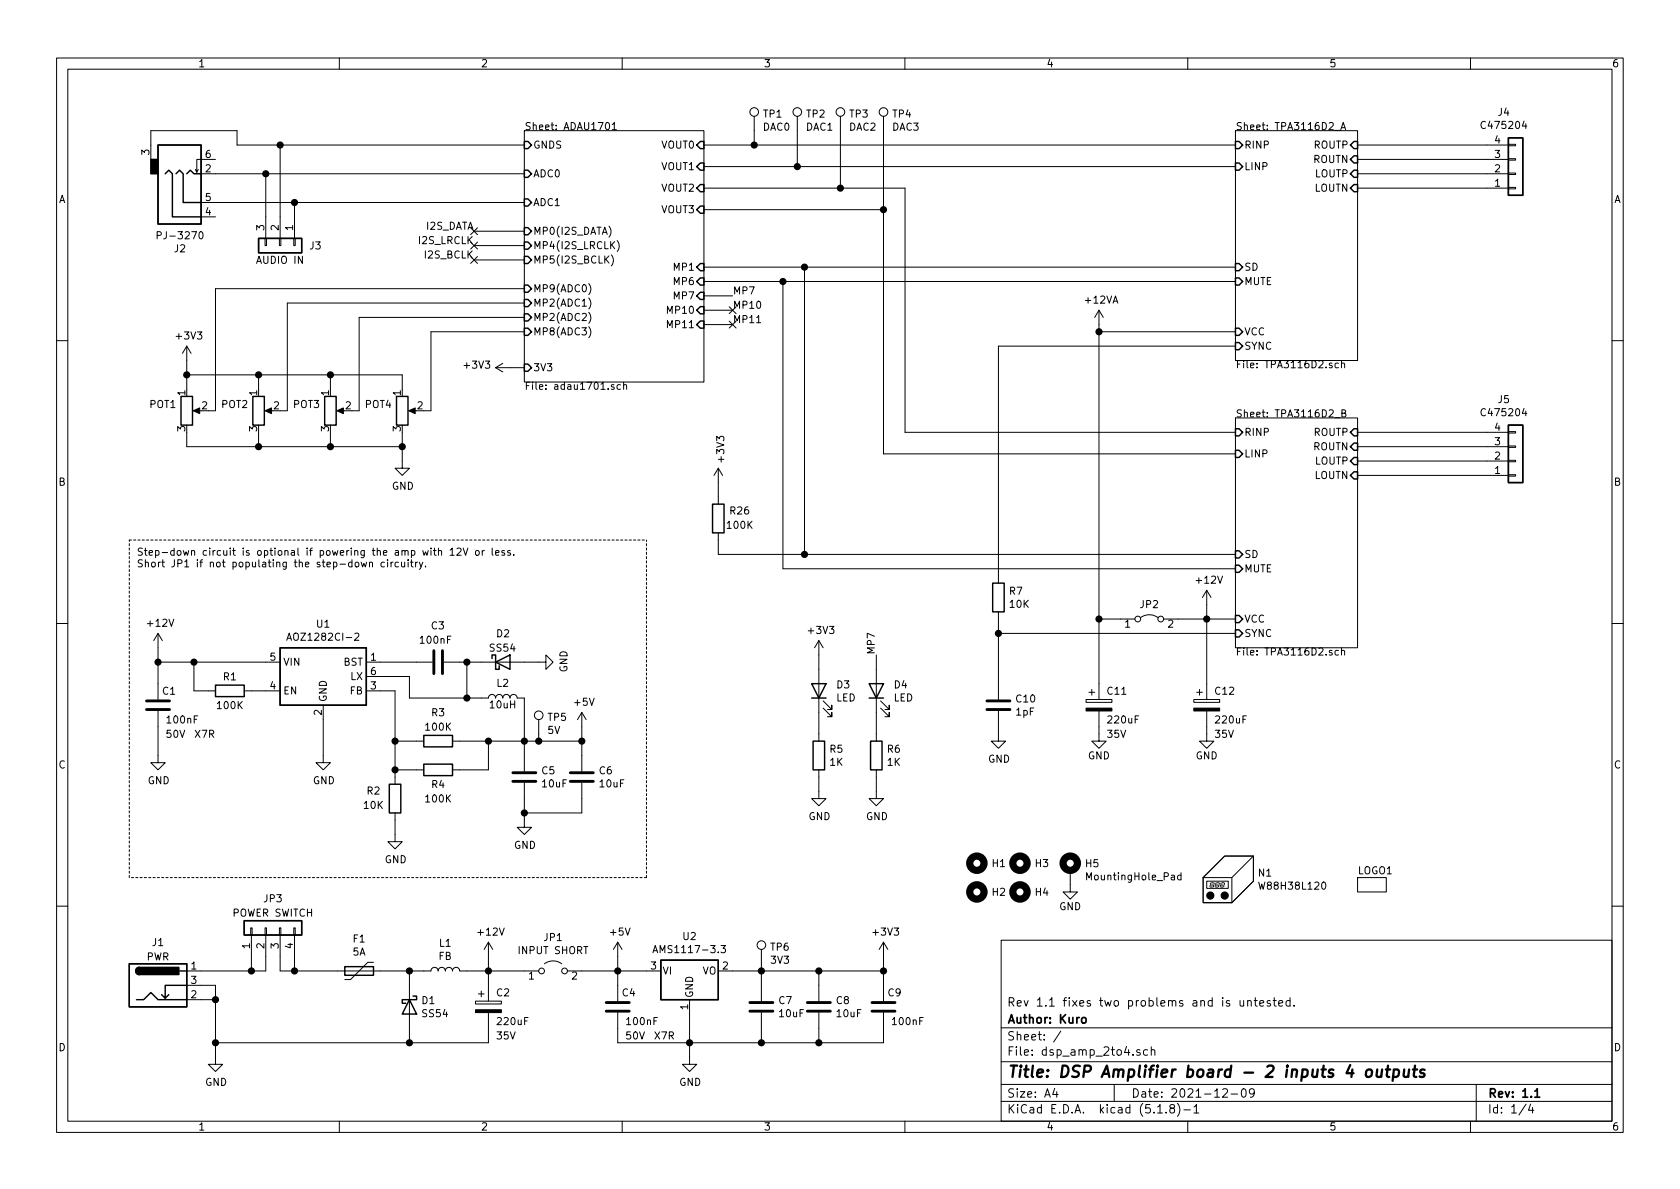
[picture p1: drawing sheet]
EESchema Schematic File Version 4
EELAYER 30 0
EELAYER END
$Descr A4 11693 8268
encoding utf-8
Sheet 1 4
Title "DSP Amplifier board - 2 inputs 4 outputs"
Date "2021-12-09"
Rev "1.1"
Comp "Author: Kuro"
Comment1 "Rev 1.1 fixes two problems and is untested."
Comment2 ""
Comment3 ""
Comment4 ""
$EndDescr
$Comp
L Device:Polyfuse F1
U 1 1
P 2500 6750
F 0 "F1" V 2275 6750 50  0000 C CNN
F 1 "5A" V 2366 6750 50  0000 C CNN
F 2 "Fuse:Fuse_1206_3216Metric" H 2550 6550 50  0001 L CNN
F 3 "~" H 2500 6750 50  0001 C CNN
F 4 "C99541" H 2500 6750 50  0001 C CNN "LCSC Part Number"
	1    2500 6750
	0    1    1    0   
$EndComp
$Comp
L Diode:1N5819 D1
U 1 1
P 2850 7000
F 0 "D1" V 2804 7080 50  0000 L CNN
F 1 "SS54" V 2895 7080 50  0000 L CNN
F 2 "Diode_SMD:D_SMA" H 2850 6825 50  0001 C CNN
F 3 "http://www.vishay.com/docs/88525/1n5817.pdf" H 2850 7000 50  0001 C CNN
F 4 "C908681" H 2850 7000 50  0001 C CNN "LCSC Part Number"
	1    2850 7000
	0    1    1    0   
$EndComp
Wire Wire Line
	2650 6750 2850 6750
Wire Wire Line
	2850 6750 2850 6850
$Comp
L power:GND #PWR04
U 1 1
P 1500 7350
F 0 "#PWR04" H 1500 7100 50  0001 C CNN
F 1 "GND" H 1505 7177 50  0000 C CNN
F 2 "" H 1500 7350 50  0001 C CNN
F 3 "" H 1500 7350 50  0001 C CNN
	1    1500 7350
	1    0    0    -1  
$EndComp
Wire Wire Line
	1500 7350 1500 7250
Wire Wire Line
	1400 6950 1500 6950
Wire Wire Line
	1500 7250 2850 7250
Wire Wire Line
	2850 7250 2850 7150
Connection ~ 1500 7250
Connection ~ 2850 6750
$Comp
L Device:L L1
U 1 1
P 3100 6750
F 0 "L1" V 3290 6750 50  0000 C CNN
F 1 "FB" V 3199 6750 50  0000 C CNN
F 2 "Inductor_SMD:L_0805_2012Metric" H 3100 6750 50  0001 C CNN
F 3 "~" H 3100 6750 50  0001 C CNN
F 4 "C304323" H 3100 6750 50  0001 C CNN "LCSC Part Number"
	1    3100 6750
	0    -1   -1   0   
$EndComp
Wire Wire Line
	2950 6750 2850 6750
$Comp
L Regulator_Linear:AMS1117-3.3 U2
U 1 1
P 4800 6750
F 0 "U2" H 4800 6992 50  0000 C CNN
F 1 "AMS1117-3.3" H 4800 6901 50  0000 C CNN
F 2 "Package_TO_SOT_SMD:SOT-223-3_TabPin2" H 4800 6950 50  0001 C CNN
F 3 "http://www.advanced-monolithic.com/pdf/ds1117.pdf" H 4900 6500 50  0001 C CNN
F 4 "C347222" H 4800 6750 50  0001 C CNN "LCSC Part Number"
	1    4800 6750
	1    0    0    -1  
$EndComp
Wire Wire Line
	4500 6750 4300 6750
Wire Wire Line
	4300 6850 4300 6750
$Comp
L power:GND #PWR014
U 1 1
P 4800 7350
F 0 "#PWR014" H 4800 7100 50  0001 C CNN
F 1 "GND" H 4805 7177 50  0000 C CNN
F 2 "" H 4800 7350 50  0001 C CNN
F 3 "" H 4800 7350 50  0001 C CNN
	1    4800 7350
	1    0    0    -1  
$EndComp
Wire Wire Line
	4300 7150 4300 7250
Wire Wire Line
	4300 7250 4800 7250
Wire Wire Line
	6150 7250 6150 7150
Wire Wire Line
	4800 7050 4800 7250
Connection ~ 4800 7250
Wire Wire Line
	4800 7350 4800 7250
Wire Wire Line
	6150 6750 6150 6850
$Comp
L power:+3V3 #PWR015
U 1 1
P 6150 6650
F 0 "#PWR015" H 6150 6500 50  0001 C CNN
F 1 "+3V3" H 6165 6823 50  0000 C CNN
F 2 "" H 6150 6650 50  0001 C CNN
F 3 "" H 6150 6650 50  0001 C CNN
	1    6150 6650
	1    0    0    -1  
$EndComp
Wire Wire Line
	6150 6650 6150 6750
Connection ~ 6150 6750
$Sheet
S 3650 900  1250 1750
U 6100CE7F
F0 "ADAU1701" 50
F1 "adau1701.sch" 50
F2 "ADC0" I L 3650 1200 50 
F3 "ADC1" I L 3650 1400 50 
F4 "VOUT0" I R 4900 1000 50 
F5 "VOUT1" I R 4900 1150 50 
F6 "VOUT2" I R 4900 1300 50 
F7 "VOUT3" I R 4900 1450 50 
F8 "3V3" I L 3650 2550 50 
F9 "MP0(I2S_DATA)" I L 3650 1600 50 
F10 "MP1" I R 4900 1850 50 
F11 "MP2(ADC1)" I L 3650 2100 50 
F12 "MP2(ADC2)" I L 3650 2200 50 
F13 "MP8(ADC3)" I L 3650 2300 50 
F14 "MP9(ADC0)" I L 3650 2000 50 
F15 "MP4(I2S_LRCLK)" I L 3650 1700 50 
F16 "MP5(I2S_BCLK)" I L 3650 1800 50 
F17 "MP6" I R 4900 1950 50 
F18 "MP7" I R 4900 2050 50 
F19 "MP10" I R 4900 2150 50 
F20 "MP11" I R 4900 2250 50 
F21 "GNDS" I L 3650 1000 50 
$EndSheet
Wire Wire Line
	1500 1200 1850 1200
$Comp
L power:+3V3 #PWR09
U 1 1
P 3550 2550
F 0 "#PWR09" H 3550 2400 50  0001 C CNN
F 1 "+3V3" V 3565 2678 50  0000 L CNN
F 2 "" H 3550 2550 50  0001 C CNN
F 3 "" H 3550 2550 50  0001 C CNN
	1    3550 2550
	0    -1   -1   0   
$EndComp
Wire Wire Line
	3550 2550 3650 2550
$Comp
L Device:R_POT POT1
U 1 1
P 1300 2850
F 0 "POT1" H 1231 2896 50  0000 R CNN
F 1 "JST XH-B3B" H 1231 2805 50  0001 R CNN
F 2 "Connector_JST:JST_XH_B3B-XH-A_1x03_P2.50mm_Vertical" H 1300 2850 50  0001 C CNN
F 3 "~" H 1300 2850 50  0001 C CNN
F 4 "C2316" H 1300 2850 50  0001 C CNN "LCSC Part Number"
	1    1300 2850
	1    0    0    -1  
$EndComp
$Comp
L Device:R_POT POT2
U 1 1
P 1800 2850
F 0 "POT2" H 1731 2896 50  0000 R CNN
F 1 "JST XH-B3B" H 1731 2805 50  0001 R CNN
F 2 "Connector_JST:JST_XH_B3B-XH-A_1x03_P2.50mm_Vertical" H 1800 2850 50  0001 C CNN
F 3 "~" H 1800 2850 50  0001 C CNN
F 4 "C2316" H 1800 2850 50  0001 C CNN "LCSC Part Number"
	1    1800 2850
	1    0    0    -1  
$EndComp
$Comp
L Device:R_POT POT4
U 1 1
P 2800 2850
F 0 "POT4" H 2731 2896 50  0000 R CNN
F 1 "JST XH-B3B" H 2731 2805 50  0001 R CNN
F 2 "Connector_JST:JST_XH_B3B-XH-A_1x03_P2.50mm_Vertical" H 2800 2850 50  0001 C CNN
F 3 "~" H 2800 2850 50  0001 C CNN
F 4 "C2316" H 2800 2850 50  0001 C CNN "LCSC Part Number"
	1    2800 2850
	1    0    0    -1  
$EndComp
Wire Wire Line
	2950 2850 3000 2850
Wire Wire Line
	3000 2850 3000 2300
Wire Wire Line
	3000 2300 3650 2300
Wire Wire Line
	3650 2200 2500 2200
Wire Wire Line
	2500 2200 2500 2850
Wire Wire Line
	2500 2850 2450 2850
Wire Wire Line
	3650 2100 2000 2100
Wire Wire Line
	2000 2100 2000 2850
Wire Wire Line
	2000 2850 1950 2850
Wire Wire Line
	3650 2000 1500 2000
Wire Wire Line
	1500 2000 1500 2850
Wire Wire Line
	1500 2850 1450 2850
$Comp
L power:+3V3 #PWR03
U 1 1
P 1300 2500
F 0 "#PWR03" H 1300 2350 50  0001 C CNN
F 1 "+3V3" H 1315 2673 50  0000 C CNN
F 2 "" H 1300 2500 50  0001 C CNN
F 3 "" H 1300 2500 50  0001 C CNN
	1    1300 2500
	1    0    0    -1  
$EndComp
Wire Wire Line
	1300 2500 1300 2600
Wire Wire Line
	1300 2600 1800 2600
Wire Wire Line
	2800 2600 2800 2700
Connection ~ 1300 2600
Wire Wire Line
	1300 2600 1300 2700
Wire Wire Line
	1800 2700 1800 2600
Connection ~ 1800 2600
Wire Wire Line
	1800 2600 2300 2600
Wire Wire Line
	2300 2700 2300 2600
Connection ~ 2300 2600
Wire Wire Line
	2300 2600 2800 2600
$Comp
L power:GND #PWR08
U 1 1
P 2800 3200
F 0 "#PWR08" H 2800 2950 50  0001 C CNN
F 1 "GND" H 2805 3027 50  0000 C CNN
F 2 "" H 2800 3200 50  0001 C CNN
F 3 "" H 2800 3200 50  0001 C CNN
	1    2800 3200
	1    0    0    -1  
$EndComp
Wire Wire Line
	1300 3000 1300 3100
Wire Wire Line
	1300 3100 1800 3100
Wire Wire Line
	2800 3100 2800 3000
Wire Wire Line
	2800 3200 2800 3100
Connection ~ 2800 3100
Wire Wire Line
	1800 3000 1800 3100
Connection ~ 1800 3100
Wire Wire Line
	1800 3100 2300 3100
Wire Wire Line
	2300 3000 2300 3100
Connection ~ 2300 3100
Wire Wire Line
	2300 3100 2800 3100
$Sheet
S 8600 900  850  1600
U 616F94D3
F0 "TPA3116D2_A" 50
F1 "TPA3116D2.sch" 50
F2 "SYNC" I L 8600 2400 50 
F3 "MUTE" I L 8600 1950 50 
F4 "SD" I L 8600 1850 50 
F5 "VCC" I L 8600 2300 50 
F6 "ROUTP" I R 9450 1000 50 
F7 "ROUTN" I R 9450 1100 50 
F8 "LOUTP" I R 9450 1200 50 
F9 "LOUTN" I R 9450 1300 50 
F10 "RINP" I L 8600 1000 50 
F11 "LINP" I L 8600 1150 50 
$EndSheet
$Sheet
S 8600 2900 850  1600
U 61A313C9
F0 "TPA3116D2_B" 50
F1 "TPA3116D2.sch" 50
F2 "SYNC" I L 8600 4400 50 
F3 "MUTE" I L 8600 3950 50 
F4 "SD" I L 8600 3850 50 
F5 "VCC" I L 8600 4300 50 
F6 "ROUTP" I R 9450 3000 50 
F7 "ROUTN" I R 9450 3100 50 
F8 "LOUTP" I R 9450 3200 50 
F9 "LOUTN" I R 9450 3300 50 
F10 "RINP" I L 8600 3000 50 
F11 "LINP" I L 8600 3150 50 
$EndSheet
Wire Wire Line
	4900 1300 5850 1300
Wire Wire Line
	6300 1300 6300 3000
Wire Wire Line
	6300 3000 8600 3000
Wire Wire Line
	4900 1450 6150 1450
Wire Wire Line
	6150 1450 6150 3150
Wire Wire Line
	6150 3150 8600 3150
Wire Wire Line
	8600 2400 6950 2400
Wire Wire Line
	6950 4400 8600 4400
$Comp
L Device:R R7
U 1 1
P 6950 4150
F 0 "R7" H 7020 4196 50  0000 L CNN
F 1 "10K" H 7020 4105 50  0000 L CNN
F 2 "Resistor_SMD:R_0603_1608Metric" V 6880 4150 50  0001 C CNN
F 3 "~" H 6950 4150 50  0001 C CNN
F 4 "C98220" H 6950 4150 50  0001 C CNN "LCSC Part Number"
	1    6950 4150
	1    0    0    -1  
$EndComp
Wire Wire Line
	6950 4300 6950 4400
Wire Wire Line
	6950 4000 6950 2400
$Comp
L Device:C C10
U 1 1
P 6950 4900
F 0 "C10" H 7065 4946 50  0000 L CNN
F 1 "1pF" H 7065 4855 50  0000 L CNN
F 2 "Capacitor_SMD:C_0603_1608Metric" H 6988 4750 50  0001 C CNN
F 3 "~" H 6950 4900 50  0001 C CNN
F 4 "1" H 6950 4900 50  0001 C CNN "DNP"
	1    6950 4900
	1    0    0    -1  
$EndComp
Wire Wire Line
	6950 4400 6950 4750
Connection ~ 6950 4400
$Comp
L power:GND #PWR019
U 1 1
P 6950 5100
F 0 "#PWR019" H 6950 4850 50  0001 C CNN
F 1 "GND" H 6955 4927 50  0000 C CNN
F 2 "" H 6950 5100 50  0001 C CNN
F 3 "" H 6950 5100 50  0001 C CNN
	1    6950 5100
	1    0    0    -1  
$EndComp
Wire Wire Line
	6950 5100 6950 5050
$Comp
L power:+12V #PWR023
U 1 1
P 8400 4200
F 0 "#PWR023" H 8400 4050 50  0001 C CNN
F 1 "+12V" H 8415 4373 50  0000 C CNN
F 2 "" H 8400 4200 50  0001 C CNN
F 3 "" H 8400 4200 50  0001 C CNN
	1    8400 4200
	1    0    0    -1  
$EndComp
Wire Wire Line
	4900 1850 5600 1850
Wire Wire Line
	4900 1950 5450 1950
Wire Wire Line
	8600 3850 5600 3850
Wire Wire Line
	5600 3850 5600 1850
Connection ~ 5600 1850
Wire Wire Line
	5600 1850 8600 1850
Wire Wire Line
	5450 1950 5450 3950
Wire Wire Line
	5450 3950 8600 3950
Connection ~ 5450 1950
Wire Wire Line
	5450 1950 8600 1950
Text Label 3300 1600 2    50   ~ 0
I2S_DATA
Text Label 3300 1700 2    50   ~ 0
I2S_LRCLK
Text Label 3300 1800 2    50   ~ 0
I2S_BCLK
Wire Wire Line
	3300 1600 3650 1600
Wire Wire Line
	3300 1700 3650 1700
Wire Wire Line
	3300 1800 3650 1800
Text Label 5100 2150 0    50   ~ 0
MP10
Text Label 5100 2050 0    50   ~ 0
MP7
Text Label 5100 2250 0    50   ~ 0
MP11
Wire Wire Line
	4900 2250 5100 2250
Wire Wire Line
	4900 2150 5100 2150
Wire Wire Line
	4900 2050 5100 2050
$Comp
L Device:LED D3
U 1 1
P 5700 4800
F 0 "D3" V 5739 4682 50  0000 R CNN
F 1 "LED" V 5648 4682 50  0000 R CNN
F 2 "LED_THT:LED_D3.0mm" H 5700 4800 50  0001 C CNN
F 3 "~" H 5700 4800 50  0001 C CNN
F 4 "C710207" H 5700 4800 50  0001 C CNN "LCSC Part Number"
	1    5700 4800
	0    -1   -1   0   
$EndComp
$Comp
L Device:R R5
U 1 1
P 5700 5250
F 0 "R5" H 5770 5296 50  0000 L CNN
F 1 "1K" H 5770 5205 50  0000 L CNN
F 2 "Resistor_SMD:R_0603_1608Metric" V 5630 5250 50  0001 C CNN
F 3 "~" H 5700 5250 50  0001 C CNN
F 4 "C22548" H 5700 5250 50  0001 C CNN "LCSC Part Number"
	1    5700 5250
	1    0    0    -1  
$EndComp
Wire Wire Line
	5700 4950 5700 5100
$Comp
L power:GND #PWR017
U 1 1
P 5700 5500
F 0 "#PWR017" H 5700 5250 50  0001 C CNN
F 1 "GND" H 5705 5327 50  0000 C CNN
F 2 "" H 5700 5500 50  0001 C CNN
F 3 "" H 5700 5500 50  0001 C CNN
	1    5700 5500
	1    0    0    -1  
$EndComp
Wire Wire Line
	5700 5500 5700 5400
$Comp
L Device:LED D4
U 1 1
P 6100 4800
F 0 "D4" V 6139 4682 50  0000 R CNN
F 1 "LED" V 6048 4682 50  0000 R CNN
F 2 "LED_THT:LED_D3.0mm" H 6100 4800 50  0001 C CNN
F 3 "~" H 6100 4800 50  0001 C CNN
F 4 "C710207" H 6100 4800 50  0001 C CNN "LCSC Part Number"
	1    6100 4800
	0    -1   -1   0   
$EndComp
$Comp
L Device:R R6
U 1 1
P 6100 5250
F 0 "R6" H 6170 5296 50  0000 L CNN
F 1 "1K" H 6170 5205 50  0000 L CNN
F 2 "Resistor_SMD:R_0603_1608Metric" V 6030 5250 50  0001 C CNN
F 3 "~" H 6100 5250 50  0001 C CNN
F 4 "C22548" H 6100 5250 50  0001 C CNN "LCSC Part Number"
	1    6100 5250
	1    0    0    -1  
$EndComp
Wire Wire Line
	6100 4950 6100 5100
$Comp
L power:GND #PWR018
U 1 1
P 6100 5500
F 0 "#PWR018" H 6100 5250 50  0001 C CNN
F 1 "GND" H 6105 5327 50  0000 C CNN
F 2 "" H 6100 5500 50  0001 C CNN
F 3 "" H 6100 5500 50  0001 C CNN
	1    6100 5500
	1    0    0    -1  
$EndComp
Wire Wire Line
	6100 5500 6100 5400
$Comp
L power:+3V3 #PWR016
U 1 1
P 5700 4550
F 0 "#PWR016" H 5700 4400 50  0001 C CNN
F 1 "+3V3" H 5715 4723 50  0000 C CNN
F 2 "" H 5700 4550 50  0001 C CNN
F 3 "" H 5700 4550 50  0001 C CNN
	1    5700 4550
	1    0    0    -1  
$EndComp
Wire Wire Line
	5700 4550 5700 4650
Text Label 6100 4550 1    50   ~ 0
MP7
Wire Wire Line
	6100 4550 6100 4650
$Comp
L Mechanical:MountingHole H1
U 1 1
P 6800 6000
F 0 "H1" H 6900 6000 50  0000 L CNN
F 1 "MountingHole" H 6900 5955 50  0001 L CNN
F 2 "MountingHole:MountingHole_3.2mm_M3" H 6800 6000 50  0001 C CNN
F 3 "~" H 6800 6000 50  0001 C CNN
F 4 "1" H 6800 6000 50  0001 C CNN "DNP"
	1    6800 6000
	1    0    0    -1  
$EndComp
$Comp
L Mechanical:MountingHole H2
U 1 1
P 6800 6200
F 0 "H2" H 6900 6200 50  0000 L CNN
F 1 "MountingHole" H 6900 6155 50  0001 L CNN
F 2 "MountingHole:MountingHole_3.2mm_M3" H 6800 6200 50  0001 C CNN
F 3 "~" H 6800 6200 50  0001 C CNN
F 4 "1" H 6800 6200 50  0001 C CNN "DNP"
	1    6800 6200
	1    0    0    -1  
$EndComp
$Comp
L Mechanical:MountingHole H3
U 1 1
P 7100 6000
F 0 "H3" H 7200 6000 50  0000 L CNN
F 1 "MountingHole" H 7200 5955 50  0001 L CNN
F 2 "MountingHole:MountingHole_3.2mm_M3" H 7100 6000 50  0001 C CNN
F 3 "~" H 7100 6000 50  0001 C CNN
F 4 "1" H 7100 6000 50  0001 C CNN "DNP"
	1    7100 6000
	1    0    0    -1  
$EndComp
$Comp
L Mechanical:MountingHole H4
U 1 1
P 7100 6200
F 0 "H4" H 7200 6200 50  0000 L CNN
F 1 "MountingHole" H 7200 6155 50  0001 L CNN
F 2 "MountingHole:MountingHole_3.2mm_M3" H 7100 6200 50  0001 C CNN
F 3 "~" H 7100 6200 50  0001 C CNN
F 4 "1" H 7100 6200 50  0001 C CNN "DNP"
	1    7100 6200
	1    0    0    -1  
$EndComp
$Comp
L Device:CP C?
U 1 1
P 7650 4900
AR Path="/616F94D3/61EEACCA" Ref="C?"  Part="1" 
AR Path="/61A313C9/61EEACCA" Ref="C?"  Part="1" 
AR Path="/61EEACCA" Ref="C11"  Part="1" 
F 0 "C11" H 7700 5000 50  0000 L CNN
F 1 "220uF" H 7700 4800 50  0000 L CNN
F 2 "Capacitor_THT:CP_Radial_D8.0mm_P3.50mm" H 7688 4750 50  0001 C CNN
F 3 "" H 7650 4900 50  0001 C CNN
F 4 "UPW1V221MPD6" H 7700 4700 50  0001 L CNN "Model"
F 5 "35V" H 7700 4700 50  0000 L CNN "Voltage"
F 6 "C433284" H 7650 4900 50  0001 C CNN "LCSC Part Number"
	1    7650 4900
	1    0    0    -1  
$EndComp
$Comp
L power:GND #PWR?
U 1 1
P 7650 5100
AR Path="/616F94D3/61EEACD0" Ref="#PWR?"  Part="1" 
AR Path="/61A313C9/61EEACD0" Ref="#PWR?"  Part="1" 
AR Path="/61EEACD0" Ref="#PWR022"  Part="1" 
F 0 "#PWR022" H 7650 4850 50  0001 C CNN
F 1 "GND" H 7650 4950 50  0000 C CNN
F 2 "" H 7650 5100 50  0001 C CNN
F 3 "" H 7650 5100 50  0001 C CNN
	1    7650 5100
	1    0    0    -1  
$EndComp
Wire Wire Line
	7650 5100 7650 5050
Wire Wire Line
	7650 2300 7650 2250
Wire Wire Line
	7650 2300 8600 2300
Connection ~ 7650 2300
$Comp
L power:GND #PWR?
U 1 1
P 8400 5100
AR Path="/616F94D3/61F14EDF" Ref="#PWR?"  Part="1" 
AR Path="/61A313C9/61F14EDF" Ref="#PWR?"  Part="1" 
AR Path="/61F14EDF" Ref="#PWR024"  Part="1" 
F 0 "#PWR024" H 8400 4850 50  0001 C CNN
F 1 "GND" H 8400 4950 50  0000 C CNN
F 2 "" H 8400 5100 50  0001 C CNN
F 3 "" H 8400 5100 50  0001 C CNN
	1    8400 5100
	1    0    0    -1  
$EndComp
Wire Wire Line
	8400 5100 8400 5050
Wire Wire Line
	3400 6750 3250 6750
Connection ~ 3400 6750
Wire Wire Line
	3400 6650 3400 6750
$Comp
L power:+12V #PWR06
U 1 1
P 3400 6650
F 0 "#PWR06" H 3400 6500 50  0001 C CNN
F 1 "+12V" H 3415 6823 50  0000 C CNN
F 2 "" H 3400 6650 50  0001 C CNN
F 3 "" H 3400 6650 50  0001 C CNN
	1    3400 6650
	1    0    0    -1  
$EndComp
Connection ~ 2850 7250
Wire Wire Line
	2850 7250 3400 7250
Wire Wire Line
	3400 6850 3400 6750
Wire Wire Line
	3400 7150 3400 7250
NoConn ~ 3300 1800
NoConn ~ 3300 1700
NoConn ~ 3300 1600
$Comp
L Mechanical:MountingHole_Pad H5
U 1 1
P 7450 6050
F 0 "H5" H 7550 6099 50  0000 L CNN
F 1 "MountingHole_Pad" H 7550 6008 50  0000 L CNN
F 2 "MountingHole:MountingHole_3.2mm_M3_Pad_Via" H 7450 6050 50  0001 C CNN
F 3 "~" H 7450 6050 50  0001 C CNN
F 4 "1" H 7450 6050 50  0001 C CNN "DNP"
	1    7450 6050
	1    0    0    -1  
$EndComp
$Comp
L power:GND #PWR?
U 1 1
P 7450 6150
AR Path="/616F94D3/60FE54AE" Ref="#PWR?"  Part="1" 
AR Path="/61A313C9/60FE54AE" Ref="#PWR?"  Part="1" 
AR Path="/60FE54AE" Ref="#PWR020"  Part="1" 
F 0 "#PWR020" H 7450 5900 50  0001 C CNN
F 1 "GND" H 7450 6000 50  0000 C CNN
F 2 "" H 7450 6150 50  0001 C CNN
F 3 "" H 7450 6150 50  0001 C CNN
	1    7450 6150
	1    0    0    -1  
$EndComp
$Comp
L Device:CP C?
U 1 1
P 8400 4900
AR Path="/616F94D3/611F8B34" Ref="C?"  Part="1" 
AR Path="/61A313C9/611F8B34" Ref="C?"  Part="1" 
AR Path="/611F8B34" Ref="C12"  Part="1" 
F 0 "C12" H 8450 5000 50  0000 L CNN
F 1 "220uF" H 8450 4800 50  0000 L CNN
F 2 "Capacitor_THT:CP_Radial_D8.0mm_P3.50mm" H 8438 4750 50  0001 C CNN
F 3 "" H 8400 4900 50  0001 C CNN
F 4 "UPW1V221MPD6" H 8450 4700 50  0001 L CNN "Model"
F 5 "35V" H 8450 4700 50  0000 L CNN "Voltage"
F 6 "C433284" H 8400 4900 50  0001 C CNN "LCSC Part Number"
	1    8400 4900
	1    0    0    -1  
$EndComp
$Comp
L Device:CP C?
U 1 1
P 3400 7000
AR Path="/616F94D3/611F8FF5" Ref="C?"  Part="1" 
AR Path="/61A313C9/611F8FF5" Ref="C?"  Part="1" 
AR Path="/611F8FF5" Ref="C2"  Part="1" 
F 0 "C2" H 3450 7100 50  0000 L CNN
F 1 "220uF" H 3450 6900 50  0000 L CNN
F 2 "Capacitor_THT:CP_Radial_D8.0mm_P3.50mm" H 3438 6850 50  0001 C CNN
F 3 "" H 3400 7000 50  0001 C CNN
F 4 "UPW1V221MPD6" H 3450 6800 50  0001 L CNN "Model"
F 5 "35V" H 3450 6800 50  0000 L CNN "Voltage"
F 6 "C433284" H 3400 7000 50  0001 C CNN "LCSC Part Number"
	1    3400 7000
	1    0    0    -1  
$EndComp
$Comp
L Device:C C?
U 1 1
P 4300 7000
AR Path="/616F94D3/61202948" Ref="C?"  Part="1" 
AR Path="/61A313C9/61202948" Ref="C?"  Part="1" 
AR Path="/61202948" Ref="C4"  Part="1" 
F 0 "C4" H 4325 7100 50  0000 L CNN
F 1 "100nF" H 4350 6900 50  0000 L CNN
F 2 "Capacitor_SMD:C_0603_1608Metric" H 4338 6850 50  0001 C CNN
F 3 "" H 4300 7000 50  0001 C CNN
F 4 "X7R" H 4550 6800 50  0000 L CNN "Rating"
F 5 "50V" H 4350 6800 50  0000 L CNN "Voltage"
F 6 "C14663" H 4300 7000 50  0001 C CNN "LCSC Part Number"
	1    4300 7000
	1    0    0    -1  
$EndComp
$Comp
L Device:C C?
U 1 1
P 6150 7000
AR Path="/616F94D3/61207F7A" Ref="C?"  Part="1" 
AR Path="/61A313C9/61207F7A" Ref="C?"  Part="1" 
AR Path="/61207F7A" Ref="C9"  Part="1" 
F 0 "C9" H 6175 7100 50  0000 L CNN
F 1 "100nF" H 6200 6900 50  0000 L CNN
F 2 "Capacitor_SMD:C_0603_1608Metric" H 6188 6850 50  0001 C CNN
F 3 "" H 6150 7000 50  0001 C CNN
F 4 "X7R" H 6400 6800 50  0001 L CNN "Rating"
F 5 "50V" H 6200 6800 50  0001 L CNN "Voltage"
F 6 "C14663" H 6150 7000 50  0001 C CNN "LCSC Part Number"
	1    6150 7000
	1    0    0    -1  
$EndComp
$Comp
L Device:R_POT POT3
U 1 1
P 2300 2850
F 0 "POT3" H 2231 2896 50  0000 R CNN
F 1 "JST XH-B3B" H 2231 2805 50  0001 R CNN
F 2 "Connector_JST:JST_XH_B3B-XH-A_1x03_P2.50mm_Vertical" H 2300 2850 50  0001 C CNN
F 3 "~" H 2300 2850 50  0001 C CNN
F 4 "C2316" H 2300 2850 50  0001 C CNN "LCSC Part Number"
	1    2300 2850
	1    0    0    -1  
$EndComp
$Comp
L power:+12VA #PWR021
U 1 1
P 7650 2250
F 0 "#PWR021" H 7650 2100 50  0001 C CNN
F 1 "+12VA" H 7665 2423 50  0000 C CNN
F 2 "" H 7650 2250 50  0001 C CNN
F 3 "" H 7650 2250 50  0001 C CNN
	1    7650 2250
	1    0    0    -1  
$EndComp
$Comp
L Jumper:Jumper_2_Bridged JP2
U 1 1
P 8000 4300
F 0 "JP2" H 8000 4403 50  0000 C CNN
F 1 "Jumper Wire" H 8000 4404 50  0001 C CNN
F 2 "Resistor_THT:R_Axial_DIN0204_L3.6mm_D1.6mm_P7.62mm_Horizontal" H 8000 4300 50  0001 C CNN
F 3 "~" H 8000 4300 50  0001 C CNN
F 4 "1" H 8000 4300 50  0001 C CNN "DNP"
	1    8000 4300
	1    0    0    -1  
$EndComp
Wire Wire Line
	7650 2300 7650 4300
Wire Wire Line
	8400 4200 8400 4300
Wire Wire Line
	8600 4300 8400 4300
Connection ~ 8400 4300
Wire Wire Line
	8400 4300 8400 4750
Wire Wire Line
	8200 4300 8400 4300
Wire Wire Line
	7800 4300 7650 4300
Connection ~ 7650 4300
Wire Wire Line
	7650 4300 7650 4750
NoConn ~ 5100 2150
NoConn ~ 5100 2250
$Comp
L lcsc:PJ-3270 J2
U 1 1
P 1300 1400
F 0 "J2" H 1253 1725 50  0000 C CNN
F 1 "PJ-3270" H 1253 1634 50  0000 C CNN
F 2 "lcsc:PJ-3270" H 1300 1400 50  0001 C CNN
F 3 "" H 1300 1400 50  0001 C CNN
F 4 "C381134" H 1300 1400 50  0001 C CNN "LCSC Part Number"
	1    1300 1400
	1    0    0    1   
$EndComp
Wire Wire Line
	1500 1400 2050 1400
Wire Wire Line
	1050 1000 1050 900 
Wire Wire Line
	1050 900  1650 900 
Wire Wire Line
	1650 900  1650 1000
Wire Wire Line
	1650 1000 1950 1000
$Comp
L Connector_Generic:Conn_01x03 J3
U 1 1
P 1950 1700
F 0 "J3" V 1950 1900 50  0000 L CNN
F 1 "JST XH-B3B" V 2050 1700 50  0001 C CNN
F 2 "Connector_JST:JST_XH_B3B-XH-A_1x03_P2.50mm_Vertical" H 1950 1700 50  0001 C CNN
F 3 "~" H 1950 1700 50  0001 C CNN
F 4 "AUDIO IN" V 2050 1700 50  0000 C CNN "Comment"
F 5 "C2316" H 1950 1700 50  0001 C CNN "LCSC Part Number"
	1    1950 1700
	0    1    1    0   
$EndComp
Wire Wire Line
	1850 1500 1850 1200
Connection ~ 1850 1200
Wire Wire Line
	1850 1200 3650 1200
Wire Wire Line
	1950 1500 1950 1000
Connection ~ 1950 1000
Wire Wire Line
	1950 1000 3650 1000
Wire Wire Line
	2050 1500 2050 1400
Connection ~ 2050 1400
Wire Wire Line
	2050 1400 3650 1400
$Comp
L Connector_Generic:Conn_01x04 J4
U 1 1
P 10550 1200
F 0 "J4" H 10468 775 50  0000 C CNN
F 1 "C475204" H 10468 866 50  0000 C CNN
F 2 "lcsc:C475204" H 10550 1200 50  0001 C CNN
F 3 "~" H 10550 1200 50  0001 C CNN
F 4 "C475204" H 10550 1200 50  0001 C CNN "LCSC Part Number"
F 5 "AUDIO OUT" H 10550 1200 50  0001 C CNN "Comment"
	1    10550 1200
	1    0    0    1   
$EndComp
Wire Wire Line
	9450 1000 10350 1000
Wire Wire Line
	9450 1100 10350 1100
Wire Wire Line
	9450 1200 10350 1200
Wire Wire Line
	9450 1300 10350 1300
$Comp
L Connector_Generic:Conn_01x04 J5
U 1 1
P 10550 3200
F 0 "J5" H 10468 2775 50  0000 C CNN
F 1 "C475204" H 10468 2866 50  0000 C CNN
F 2 "lcsc:C475204" H 10550 3200 50  0001 C CNN
F 3 "~" H 10550 3200 50  0001 C CNN
F 4 "C475204" H 10550 3200 50  0001 C CNN "LCSC Part Number"
F 5 "AUDIO OUT" H 10550 3200 50  0001 C CNN "Comment"
	1    10550 3200
	1    0    0    1   
$EndComp
Wire Wire Line
	9450 3000 10350 3000
Wire Wire Line
	9450 3100 10350 3100
Wire Wire Line
	9450 3200 10350 3200
Wire Wire Line
	9450 3300 10350 3300
Wire Wire Line
	1500 6950 1500 7250
Wire Wire Line
	1500 6950 1500 6850
Wire Wire Line
	1500 6850 1400 6850
Connection ~ 1500 6950
$Comp
L Mechanical:Housing N1
U 1 1
P 8600 6100
F 0 "N1" H 8753 6134 50  0000 L CNN
F 1 "W88H38L120" H 8753 6043 50  0000 L CNN
F 2 "dsp_amp_2to4:Aluminum_W88H38L120" H 8650 6150 50  0001 C CNN
F 3 "~" H 8650 6150 50  0001 C CNN
F 4 "1" H 8600 6100 50  0001 C CNN "DNP"
	1    8600 6100
	1    0    0    -1  
$EndComp
$Comp
L Regulator_Switching:AOZ1282CI-1 U1
U 1 1
P 2250 4700
F 0 "U1" H 2250 5067 50  0000 C CNN
F 1 "AOZ1282CI-2" H 2250 4976 50  0000 C CNN
F 2 "Package_TO_SOT_SMD:SOT-23-6" H 2950 4450 50  0001 C CNN
F 3 "http://www.aosmd.com/res/data_sheets/AOZ1282CI-1.pdf" H 2000 4450 50  0001 C CNN
F 4 "C176766" H 2250 4700 50  0001 C CNN "LCSC Part Number"
	1    2250 4700
	1    0    0    -1  
$EndComp
$Comp
L Device:L L?
U 1 1
P 3500 4850
AR Path="/616F94D3/60C01C4A" Ref="L?"  Part="1" 
AR Path="/61A313C9/60C01C4A" Ref="L?"  Part="1" 
AR Path="/60C01C4A" Ref="L2"  Part="1" 
F 0 "L2" V 3600 4850 50  0000 C CNN
F 1 "10uH" V 3450 4850 50  0000 C CNN
F 2 "Inductor_SMD:L_6.3x6.3_H3" H 3500 4850 50  0001 C CNN
F 3 "" H 3500 4850 50  0001 C CNN
F 4 "" V 3350 4850 50  0001 C CNN "Size"
F 5 "C207842" H 3500 4850 50  0001 C CNN "LCSC Part Number"
	1    3500 4850
	0    -1   -1   0   
$EndComp
$Comp
L Diode:1N5819 D2
U 1 1
P 3500 4600
F 0 "D2" H 3450 4800 50  0000 L CNN
F 1 "SS54" H 3400 4700 50  0000 L CNN
F 2 "Diode_SMD:D_SMA" H 3500 4425 50  0001 C CNN
F 3 "http://www.vishay.com/docs/88525/1n5817.pdf" H 3500 4600 50  0001 C CNN
F 4 "C908681" H 3500 4600 50  0001 C CNN "LCSC Part Number"
	1    3500 4600
	1    0    0    -1  
$EndComp
$Comp
L Device:C C?
U 1 1
P 3050 4600
AR Path="/616F94D3/60C06F41" Ref="C?"  Part="1" 
AR Path="/61A313C9/60C06F41" Ref="C?"  Part="1" 
AR Path="/60C06F41" Ref="C3"  Part="1" 
F 0 "C3" V 3300 4550 50  0000 L CNN
F 1 "100nF" V 3200 4500 50  0000 L CNN
F 2 "Capacitor_SMD:C_0603_1608Metric" H 3088 4450 50  0001 C CNN
F 3 "" H 3050 4600 50  0001 C CNN
F 4 "X7R" H 3300 4400 50  0001 L CNN "Rating"
F 5 "50V" H 3100 4400 50  0001 L CNN "Voltage"
F 6 "C14663" H 3050 4600 50  0001 C CNN "LCSC Part Number"
	1    3050 4600
	0    -1   -1   0   
$EndComp
Wire Wire Line
	2650 4600 2900 4600
Wire Wire Line
	3250 4600 3200 4600
Wire Wire Line
	3250 4600 3350 4600
Connection ~ 3250 4600
Wire Wire Line
	3250 4850 3350 4850
Wire Wire Line
	3250 4600 3250 4850
Wire Wire Line
	2650 4700 2850 4700
Wire Wire Line
	2850 4700 2850 4850
Wire Wire Line
	2850 4850 3250 4850
Connection ~ 3250 4850
$Comp
L power:GND #PWR012
U 1 1
P 3750 4600
F 0 "#PWR012" H 3750 4350 50  0001 C CNN
F 1 "GND" H 3755 4427 50  0000 C CNN
F 2 "" H 3750 4600 50  0001 C CNN
F 3 "" H 3750 4600 50  0001 C CNN
	1    3750 4600
	0    -1   -1   0   
$EndComp
Wire Wire Line
	3750 4600 3650 4600
$Comp
L Device:C C5
U 1 1
P 3650 5400
AR Path="/60C4219E" Ref="C5"  Part="1" 
AR Path="/6100CE7F/60C4219E" Ref="C?"  Part="1" 
F 0 "C5" H 3765 5446 50  0000 L CNN
F 1 "10uF" H 3765 5355 50  0000 L CNN
F 2 "Capacitor_SMD:C_0603_1608Metric" H 3688 5250 50  0001 C CNN
F 3 "~" H 3650 5400 50  0001 C CNN
F 4 "C85713" H 3650 5400 50  0001 C CNN "LCSC Part Number"
	1    3650 5400
	1    0    0    -1  
$EndComp
$Comp
L Device:C C6
U 1 1
P 4050 5400
AR Path="/60C5680F" Ref="C6"  Part="1" 
AR Path="/6100CE7F/60C5680F" Ref="C?"  Part="1" 
F 0 "C6" H 4165 5446 50  0000 L CNN
F 1 "10uF" H 4165 5355 50  0000 L CNN
F 2 "Capacitor_SMD:C_0603_1608Metric" H 4088 5250 50  0001 C CNN
F 3 "~" H 4050 5400 50  0001 C CNN
F 4 "C85713" H 4050 5400 50  0001 C CNN "LCSC Part Number"
	1    4050 5400
	1    0    0    -1  
$EndComp
$Comp
L Device:R R?
U 1 1
P 3050 5150
AR Path="/616F94D3/60C604E0" Ref="R?"  Part="1" 
AR Path="/61A313C9/60C604E0" Ref="R?"  Part="1" 
AR Path="/60C604E0" Ref="R3"  Part="1" 
F 0 "R3" V 2850 5150 50  0000 C CNN
F 1 "100K" V 2950 5150 50  0000 C CNN
F 2 "Resistor_SMD:R_0603_1608Metric" V 2980 5150 50  0001 C CNN
F 3 "" H 3050 5150 50  0001 C CNN
F 4 "" V 3200 5150 60  0001 C CNN "Size"
F 5 "C14675" H 3050 5150 50  0001 C CNN "LCSC Part Number"
	1    3050 5150
	0    1    1    0   
$EndComp
$Comp
L Device:R R?
U 1 1
P 3050 5350
AR Path="/616F94D3/60C6B05F" Ref="R?"  Part="1" 
AR Path="/61A313C9/60C6B05F" Ref="R?"  Part="1" 
AR Path="/60C6B05F" Ref="R4"  Part="1" 
F 0 "R4" V 3150 5350 50  0000 C CNN
F 1 "100K" V 3250 5350 50  0000 C CNN
F 2 "Resistor_SMD:R_0603_1608Metric" V 2980 5350 50  0001 C CNN
F 3 "" H 3050 5350 50  0001 C CNN
F 4 "" V 3200 5350 60  0001 C CNN "Size"
F 5 "C14675" H 3050 5350 50  0001 C CNN "LCSC Part Number"
	1    3050 5350
	0    1    1    0   
$EndComp
$Comp
L Device:R R2
U 1 1
P 2750 5550
AR Path="/60C6D898" Ref="R2"  Part="1" 
AR Path="/6100CE7F/60C6D898" Ref="R?"  Part="1" 
F 0 "R2" H 2900 5500 50  0000 C CNN
F 1 "10K" H 2900 5600 50  0000 C CNN
F 2 "Resistor_SMD:R_0603_1608Metric" V 2680 5550 50  0001 C CNN
F 3 "~" H 2750 5550 50  0001 C CNN
F 4 "C98220" H 2750 5550 50  0001 C CNN "LCSC Part Number"
	1    2750 5550
	-1   0    0    1   
$EndComp
Wire Wire Line
	2750 5150 2750 4800
Wire Wire Line
	2750 4800 2650 4800
Wire Wire Line
	2900 5350 2750 5350
Wire Wire Line
	2750 5350 2750 5400
Wire Wire Line
	2900 5150 2750 5150
Wire Wire Line
	2750 5150 2750 5350
Connection ~ 2750 5150
Connection ~ 2750 5350
Wire Wire Line
	4050 5250 4050 5150
Wire Wire Line
	3200 5150 3400 5150
Wire Wire Line
	3650 5150 3650 5250
Wire Wire Line
	3650 5150 3750 5150
Wire Wire Line
	3200 5350 3400 5350
Wire Wire Line
	3400 5350 3400 5150
$Comp
L Device:R R?
U 1 1
P 1600 4800
AR Path="/616F94D3/60CE3B2A" Ref="R?"  Part="1" 
AR Path="/61A313C9/60CE3B2A" Ref="R?"  Part="1" 
AR Path="/60CE3B2A" Ref="R1"  Part="1" 
F 0 "R1" V 1500 4800 50  0000 C CNN
F 1 "100K" V 1700 4800 50  0000 C CNN
F 2 "Resistor_SMD:R_0603_1608Metric" V 1530 4800 50  0001 C CNN
F 3 "" H 1600 4800 50  0001 C CNN
F 4 "" V 1750 4800 60  0001 C CNN "Size"
F 5 "C14675" H 1600 4800 50  0001 C CNN "LCSC Part Number"
	1    1600 4800
	0    1    1    0   
$EndComp
Wire Wire Line
	1750 4800 1850 4800
Wire Wire Line
	1850 4600 1350 4600
Wire Wire Line
	1350 4600 1350 4800
Wire Wire Line
	1350 4800 1450 4800
Wire Wire Line
	3650 5150 3400 5150
Connection ~ 3650 5150
Connection ~ 3400 5150
$Comp
L power:+5V #PWR013
U 1 1
P 4050 5050
F 0 "#PWR013" H 4050 4900 50  0001 C CNN
F 1 "+5V" H 4065 5223 50  0000 C CNN
F 2 "" H 4050 5050 50  0001 C CNN
F 3 "" H 4050 5050 50  0001 C CNN
	1    4050 5050
	1    0    0    -1  
$EndComp
$Comp
L Device:C C?
U 1 1
P 1100 4900
AR Path="/616F94D3/60D2800A" Ref="C?"  Part="1" 
AR Path="/61A313C9/60D2800A" Ref="C?"  Part="1" 
AR Path="/60D2800A" Ref="C1"  Part="1" 
F 0 "C1" H 1125 5000 50  0000 L CNN
F 1 "100nF" H 1150 4800 50  0000 L CNN
F 2 "Capacitor_SMD:C_0603_1608Metric" H 1138 4750 50  0001 C CNN
F 3 "" H 1100 4900 50  0001 C CNN
F 4 "X7R" H 1350 4700 50  0000 L CNN "Rating"
F 5 "50V" H 1150 4700 50  0000 L CNN "Voltage"
F 6 "C14663" H 1100 4900 50  0001 C CNN "LCSC Part Number"
	1    1100 4900
	1    0    0    -1  
$EndComp
Wire Wire Line
	1350 4600 1100 4600
Wire Wire Line
	1100 4600 1100 4750
Connection ~ 1350 4600
$Comp
L power:GND #PWR02
U 1 1
P 1100 5250
F 0 "#PWR02" H 1100 5000 50  0001 C CNN
F 1 "GND" H 1105 5077 50  0000 C CNN
F 2 "" H 1100 5250 50  0001 C CNN
F 3 "" H 1100 5250 50  0001 C CNN
	1    1100 5250
	1    0    0    -1  
$EndComp
Wire Wire Line
	1100 5250 1100 5050
$Comp
L power:GND #PWR05
U 1 1
P 2250 5250
F 0 "#PWR05" H 2250 5000 50  0001 C CNN
F 1 "GND" H 2255 5077 50  0000 C CNN
F 2 "" H 2250 5250 50  0001 C CNN
F 3 "" H 2250 5250 50  0001 C CNN
	1    2250 5250
	1    0    0    -1  
$EndComp
Wire Wire Line
	2250 5000 2250 5250
$Comp
L power:GND #PWR07
U 1 1
P 2750 5800
F 0 "#PWR07" H 2750 5550 50  0001 C CNN
F 1 "GND" H 2755 5627 50  0000 C CNN
F 2 "" H 2750 5800 50  0001 C CNN
F 3 "" H 2750 5800 50  0001 C CNN
	1    2750 5800
	1    0    0    -1  
$EndComp
Wire Wire Line
	2750 5700 2750 5800
$Comp
L power:GND #PWR011
U 1 1
P 3650 5700
F 0 "#PWR011" H 3650 5450 50  0001 C CNN
F 1 "GND" H 3655 5527 50  0000 C CNN
F 2 "" H 3650 5700 50  0001 C CNN
F 3 "" H 3650 5700 50  0001 C CNN
	1    3650 5700
	1    0    0    -1  
$EndComp
Wire Wire Line
	3650 5550 3650 5650
Wire Wire Line
	3650 5650 4050 5650
Connection ~ 3650 5650
Wire Wire Line
	3650 5650 3650 5700
Wire Wire Line
	4050 5550 4050 5650
$Comp
L Jumper:Jumper_2_Open JP1
U 1 1
P 3850 6750
F 0 "JP1" H 3850 6985 50  0000 C CNN
F 1 "INPUT SHORT" H 3850 6894 50  0000 C CNN
F 2 "Jumper:SolderJumper-2_P1.3mm_Open_TrianglePad1.0x1.5mm" H 3850 6750 50  0001 C CNN
F 3 "~" H 3850 6750 50  0001 C CNN
F 4 "1" H 3850 6750 50  0001 C CNN "DNP"
	1    3850 6750
	1    0    0    -1  
$EndComp
Wire Wire Line
	3650 6750 3400 6750
Wire Wire Line
	4050 6750 4300 6750
Connection ~ 4300 6750
$Comp
L power:+5V #PWR010
U 1 1
P 4300 6650
F 0 "#PWR010" H 4300 6500 50  0001 C CNN
F 1 "+5V" H 4315 6823 50  0000 C CNN
F 2 "" H 4300 6650 50  0001 C CNN
F 3 "" H 4300 6650 50  0001 C CNN
	1    4300 6650
	1    0    0    -1  
$EndComp
Wire Wire Line
	4300 6650 4300 6750
$Comp
L power:+12V #PWR01
U 1 1
P 1100 4500
F 0 "#PWR01" H 1100 4350 50  0001 C CNN
F 1 "+12V" H 1115 4673 50  0000 C CNN
F 2 "" H 1100 4500 50  0001 C CNN
F 3 "" H 1100 4500 50  0001 C CNN
	1    1100 4500
	1    0    0    -1  
$EndComp
Wire Wire Line
	1100 4500 1100 4600
Connection ~ 1100 4600
Wire Wire Line
	5100 6750 5300 6750
Wire Wire Line
	4800 7250 5300 7250
$Comp
L Device:C C7
U 1 1
P 5300 7000
AR Path="/60DF92DA" Ref="C7"  Part="1" 
AR Path="/6100CE7F/60DF92DA" Ref="C?"  Part="1" 
F 0 "C7" H 5415 7046 50  0000 L CNN
F 1 "10uF" H 5415 6955 50  0000 L CNN
F 2 "Capacitor_SMD:C_0603_1608Metric" H 5338 6850 50  0001 C CNN
F 3 "~" H 5300 7000 50  0001 C CNN
F 4 "C85713" H 5300 7000 50  0001 C CNN "LCSC Part Number"
	1    5300 7000
	1    0    0    -1  
$EndComp
$Comp
L Device:C C8
U 1 1
P 5700 7000
AR Path="/60DF92E4" Ref="C8"  Part="1" 
AR Path="/6100CE7F/60DF92E4" Ref="C?"  Part="1" 
F 0 "C8" H 5815 7046 50  0000 L CNN
F 1 "10uF" H 5815 6955 50  0000 L CNN
F 2 "Capacitor_SMD:C_0603_1608Metric" H 5738 6850 50  0001 C CNN
F 3 "~" H 5700 7000 50  0001 C CNN
F 4 "C85713" H 5700 7000 50  0001 C CNN "LCSC Part Number"
	1    5700 7000
	1    0    0    -1  
$EndComp
Wire Wire Line
	5300 6850 5300 6750
Connection ~ 5300 6750
Wire Wire Line
	5300 6750 5700 6750
Wire Wire Line
	5700 6850 5700 6750
Connection ~ 5700 6750
Wire Wire Line
	5700 6750 6150 6750
Wire Wire Line
	5700 7150 5700 7250
Connection ~ 5700 7250
Wire Wire Line
	5700 7250 6150 7250
Wire Wire Line
	5300 7150 5300 7250
Connection ~ 5300 7250
Wire Wire Line
	5300 7250 5700 7250
Wire Wire Line
	3650 4850 3650 5150
Wire Wire Line
	4050 5050 4050 5150
Connection ~ 4050 5150
$Comp
L Connector:Barrel_Jack_Switch J1
U 1 1
P 1100 6850
F 0 "J1" H 1100 7150 50  0000 C CNN
F 1 "PWR" H 1100 7050 50  0000 C CNN
F 2 "lcsc:C381116" H 1150 6810 50  0001 C CNN
F 3 "~" H 1150 6810 50  0001 C CNN
F 4 "C381116" H 1100 6850 50  0001 C CNN "LCSC Part Number"
	1    1100 6850
	1    0    0    -1  
$EndComp
$Comp
L kuro_libs:logo LOGO1
U 1 1
P 9550 6150
F 0 "LOGO1" H 9450 6250 50  0000 L CNN
F 1 "logo" H 9550 6250 50  0001 C CNN
F 2 "shamiko:shamiko" H 9550 6050 50  0001 C CNN
F 3 "" H 9550 6050 50  0001 C CNN
F 4 "1" H 9550 6150 50  0001 C CNN "DNP"
	1    9550 6150
	1    0    0    -1  
$EndComp
$Comp
L Connector_Generic:Conn_01x04 JP3
U 1 1
P 1850 6450
F 0 "JP3" V 2050 6400 50  0000 C CNN
F 1 "POWER SWITCH" V 1950 6400 50  0000 C CNN
F 2 "Connector_JST:JST_XH_B4B-XH-A_1x04_P2.50mm_Vertical" H 1850 6450 50  0001 C CNN
F 3 "~" H 1850 6450 50  0001 C CNN
F 4 "1" V 1850 6450 50  0001 C CNN "DNP"
	1    1850 6450
	0    -1   -1   0   
$EndComp
Wire Wire Line
	1850 6750 1850 6650
Wire Wire Line
	1400 6750 1750 6750
Wire Wire Line
	1750 6650 1750 6750
Connection ~ 1750 6750
Wire Wire Line
	1750 6750 1850 6750
Wire Wire Line
	1950 6650 1950 6750
Wire Wire Line
	1950 6750 2050 6750
Wire Wire Line
	2050 6650 2050 6750
Connection ~ 2050 6750
Wire Wire Line
	2050 6750 2350 6750
$Comp
L Connector:TestPoint TP1
U 1 1
P 5250 900
F 0 "TP1" H 5308 1018 50  0000 L CNN
F 1 "DAC0" H 5308 927 50  0000 L CNN
F 2 "TestPoint:TestPoint_THTPad_D1.0mm_Drill0.5mm" H 5450 900 50  0001 C CNN
F 3 "~" H 5450 900 50  0001 C CNN
F 4 "1" H 5250 900 50  0001 C CNN "DNP"
	1    5250 900 
	1    0    0    -1  
$EndComp
$Comp
L Connector:TestPoint TP2
U 1 1
P 5550 900
F 0 "TP2" H 5608 1018 50  0000 L CNN
F 1 "DAC1" H 5608 927 50  0000 L CNN
F 2 "TestPoint:TestPoint_THTPad_D1.0mm_Drill0.5mm" H 5750 900 50  0001 C CNN
F 3 "~" H 5750 900 50  0001 C CNN
F 4 "1" H 5550 900 50  0001 C CNN "DNP"
	1    5550 900 
	1    0    0    -1  
$EndComp
$Comp
L Connector:TestPoint TP3
U 1 1
P 5850 900
F 0 "TP3" H 5908 1018 50  0000 L CNN
F 1 "DAC2" H 5908 927 50  0000 L CNN
F 2 "TestPoint:TestPoint_THTPad_D1.0mm_Drill0.5mm" H 6050 900 50  0001 C CNN
F 3 "~" H 6050 900 50  0001 C CNN
F 4 "1" H 5850 900 50  0001 C CNN "DNP"
	1    5850 900 
	1    0    0    -1  
$EndComp
$Comp
L Connector:TestPoint TP4
U 1 1
P 6150 900
F 0 "TP4" H 6208 1018 50  0000 L CNN
F 1 "DAC3" H 6208 927 50  0000 L CNN
F 2 "TestPoint:TestPoint_THTPad_D1.0mm_Drill0.5mm" H 6350 900 50  0001 C CNN
F 3 "~" H 6350 900 50  0001 C CNN
F 4 "1" H 6150 900 50  0001 C CNN "DNP"
	1    6150 900 
	1    0    0    -1  
$EndComp
Wire Wire Line
	4900 1150 5550 1150
Wire Wire Line
	4900 1000 5250 1000
Wire Wire Line
	5250 900  5250 1000
Connection ~ 5250 1000
Wire Wire Line
	5250 1000 8600 1000
Wire Wire Line
	5550 900  5550 1150
Connection ~ 5550 1150
Wire Wire Line
	5550 1150 8600 1150
Wire Wire Line
	5850 900  5850 1300
Connection ~ 5850 1300
Wire Wire Line
	5850 1300 6300 1300
Wire Wire Line
	6150 900  6150 1450
Connection ~ 6150 1450
$Comp
L Connector:TestPoint TP5
U 1 1
P 3750 5100
F 0 "TP5" H 3808 5218 50  0000 L CNN
F 1 "5V" H 3808 5127 50  0000 L CNN
F 2 "TestPoint:TestPoint_THTPad_D1.0mm_Drill0.5mm" H 3950 5100 50  0001 C CNN
F 3 "~" H 3950 5100 50  0001 C CNN
F 4 "1" H 3750 5100 50  0001 C CNN "DNP"
	1    3750 5100
	1    0    0    -1  
$EndComp
Wire Wire Line
	3750 5100 3750 5150
Connection ~ 3750 5150
Wire Wire Line
	3750 5150 4050 5150
$Comp
L Connector:TestPoint TP6
U 1 1
P 5300 6700
F 0 "TP6" H 5358 6818 50  0000 L CNN
F 1 "3V3" H 5358 6727 50  0000 L CNN
F 2 "TestPoint:TestPoint_THTPad_D1.0mm_Drill0.5mm" H 5500 6700 50  0001 C CNN
F 3 "~" H 5500 6700 50  0001 C CNN
F 4 "1" H 5300 6700 50  0001 C CNN "DNP"
	1    5300 6700
	1    0    0    -1  
$EndComp
Wire Wire Line
	5300 6700 5300 6750
$Comp
L Device:R R?
U 1 1
P 5000 3600
AR Path="/616F94D3/61B37AC1" Ref="R?"  Part="1" 
AR Path="/61A313C9/61B37AC1" Ref="R?"  Part="1" 
AR Path="/61B37AC1" Ref="R26"  Part="1" 
F 0 "R26" H 4850 3550 50  0000 C CNN
F 1 "100K" H 4850 3650 50  0000 C CNN
F 2 "Resistor_SMD:R_0603_1608Metric" V 4930 3600 50  0001 C CNN
F 3 "" H 5000 3600 50  0001 C CNN
F 4 "" V 5150 3600 60  0001 C CNN "Size"
F 5 "C14675" H 5000 3600 50  0001 C CNN "LCSC Part Number"
	1    5000 3600
	-1   0    0    1   
$EndComp
$Comp
L power:+3V3 #PWR0101
U 1 1
P 5000 3350
F 0 "#PWR0101" H 5000 3200 50  0001 C CNN
F 1 "+3V3" V 5015 3478 50  0000 L CNN
F 2 "" H 5000 3350 50  0001 C CNN
F 3 "" H 5000 3350 50  0001 C CNN
	1    5000 3350
	1    0    0    -1  
$EndComp
Wire Wire Line
	5000 3450 5000 3350
Wire Wire Line
	5600 3850 5000 3850
Wire Wire Line
	5000 3850 5000 3750
Connection ~ 5600 3850
Wire Notes Line
	4500 6100 4500 3750
Wire Notes Line
	4500 6100 900  6100
Wire Notes Line
	900  6100 900  3750
Wire Notes Line
	900  3750 4500 3750
Text Notes 950  3950 0    50   ~ 0
Step-down circuit is optional if powering the amp with 12V or less.\nShort JP1 if not populating the step-down circuitry.
$EndSCHEMATC
